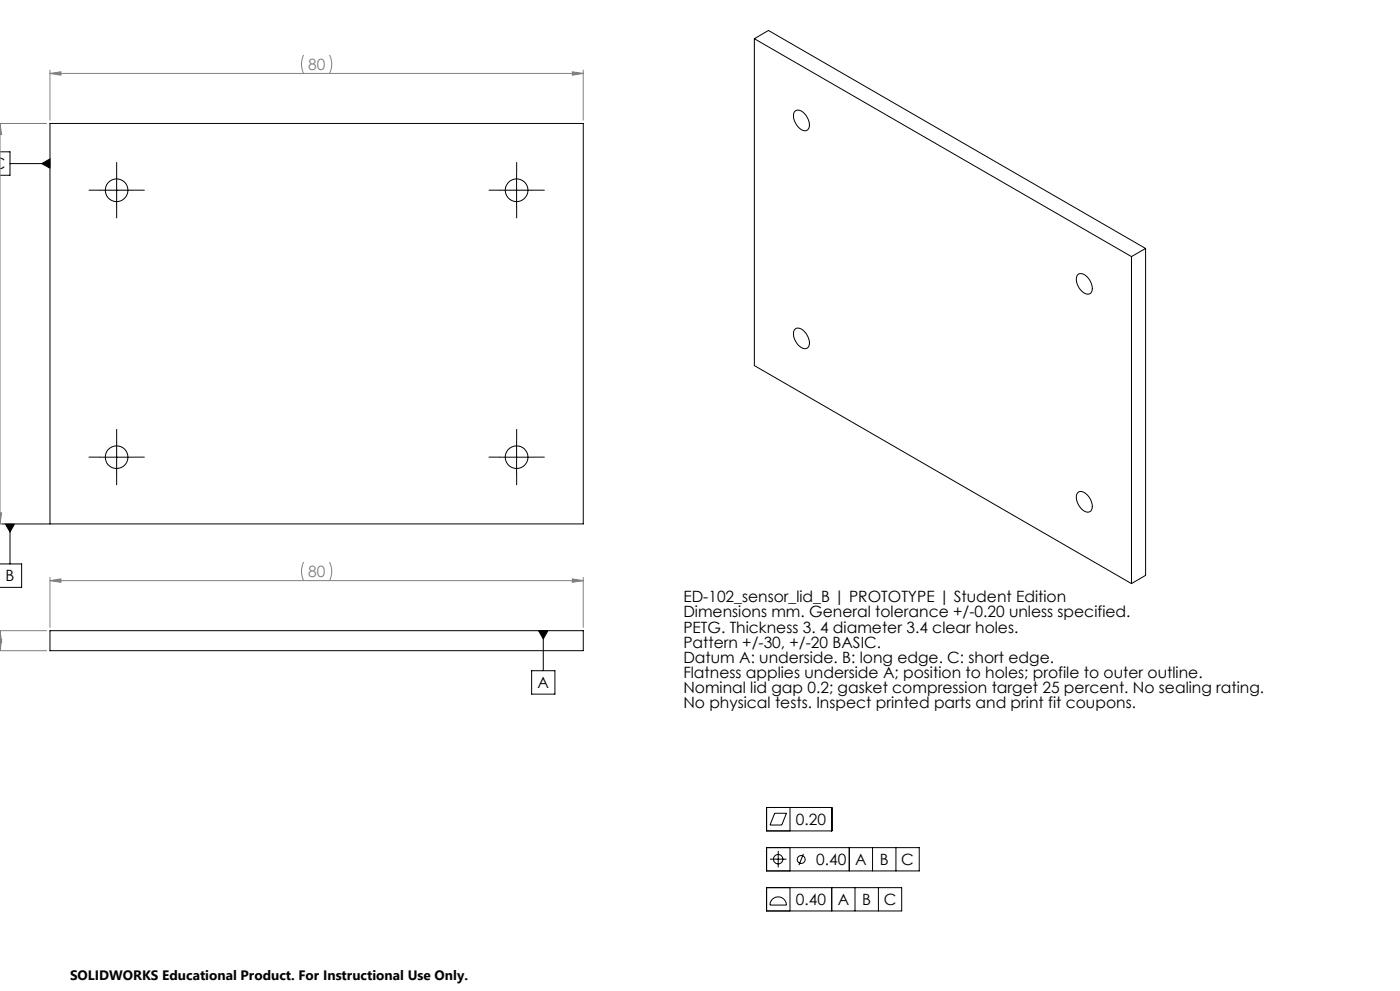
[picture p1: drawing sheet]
<svg xmlns="http://www.w3.org/2000/svg" width="420mm" height="297mm" viewBox="0 0 420 297" stroke-linecap="round" stroke-linejoin="round" font-family="sans-serif">
<g fill="none" stroke="#000" stroke-width=".3">
<path d="M226.3 11.6l113.1 65.3M226.3 11.6l4.2-2.5 113.2 65.4M226.3 11.6v98l113.1 65.3M238.3 33.5a1.81 1.81 0 0 1 3 .5 4.2 4.2 0 0 1 1.1 4.8 1.78 1.78 0 0 1-2.6-.4 4.6 4.6 0 0 1-1.5-4.9zM0 45.5h3v7h-3M3 49h12M12.5 49l2.5-1.4v2.8zM30 57h10M35 52v10M150 57h10M155 52v10M339.4 76.9v98"/>
<path d="M343.7 74.5v97.9l-4.3 2.5M343.7 74.5l-4.3 2.4M238.3 98.8a1.81 1.81 0 0 1 3 .5 4.2 4.2 0 0 1 1.1 4.8 1.86 1.86 0 0 1-2.6-.4 4.6 4.6 0 0 1-1.5-4.9zM323.2 82.5a1.84 1.84 0 0 1 2.9 .4 4.3 4.3 0 0 1 1.2 4.9 2.49 2.49 0 0 1-3.5-1.4l-.6-1.2-.3-1.2zM30 137h10M35 132v10M150 137h10M155 132v10M.6 157h174.4v-120h-160v120M1.6 157h2.8l-1.4 2.5zM3 157v12M323.5 147.5a2.87 2.87 0 0 1 3.5 1.8 2.99 2.99 0 0 1 0 4 3.1 3.1 0 0 1-3.5-2.1l-.6-1.9a2.02 2.02 0 0 1 .6-1.8z"/>
<path d="M0 169h6.5v7h-6.5M15 189h160v6h-160zM161.6 189h2.8l-1.4 2.5zM163 189v12M159.5 201h7v7h-7zM230 242h19.5v7h-19.5zM230 254h45.8v7h-45.8zM231 257.5h4.9M232.4 243.7h3.5l-1.4 3.6h-3.5zM233.5 255v5M237 242v7M237 254v7"/>
<path d="M241 255.9l-1.3 3.4M254.8 254v7M261.8 254v7M268.8 254v7M230 266h40.5v7h-40.5zM231.6 269.6a2.48 2.48 0 0 1 2.7-.6 2.48 2.48 0 0 1 1.6 2.2h-4.9l.1-.8zM237 266v7M249.5 266v7M256.5 266v7M263.5 266v7"/>
<circle cx="35" cy="57" r="3.4"/>
<circle cx="155" cy="57" r="3.4"/>
<circle cx="35" cy="137" r="3.4"/>
<circle cx="155" cy="137" r="3.4"/>
<circle cx="233.5" cy="257.5" r="1.41"/>
<circle cx="240.4" cy="257.6" r="1.18"/>
</g>
<g fill="none" stroke="#808080" stroke-width=".3">
<path d="M91.1 16.5a6.4 6.4 0 0 0 0 5.5M98.8 16.5a6.1 6.1 0 0 1 0 5.5M-.1 37h14.1M0 37l.5 3.3h-.6M0 37v.3M0 37v120M15 22l3.3-.5v1zM15 21v15M15 22h160M171.7 21.5l3.3 .5-3.3 .5zM175 21v15M-.1 93.1h.1"/>
<path d="M0 100.9h.1M-.1 157h14.1M-.1 156.7l.1 .3M0 153.7h.5l-.5 3.3M15 174l3.3-.5v1zM15 173v15M15 174h160M91.1 168.4a6.4 6.4 0 0 0 0 5.6M98.8 168.4a6.1 6.1 0 0 1 0 5.6M171.7 173.5l3.3 .5-3.3 .5zM175 173v15M-.1 195h14.1"/>
<path d="M-.1 189h14.1M-.1 189.4h.1M-.1 194.7l.1 .3M0 191.7h.5l-.5 3.3M0 189l.5 3.3h-.6M0 194.6h.1M0 189v.4M0 189v6"/>
</g>
<g fill="none" stroke="#000" stroke-width=".3" stroke-dasharray="15.2 1.3 1.3 1.3" stroke-linecap="butt">
<path d="M30 57h-3.4M35 52v-3.4M40 57h3.4M150 57h-3.4M155 52v-3.4M160 57h3.4M35 62v3.4M155 62v3.4M30 137h-3.4M35 132v-3.4M40 137h3.4M150 137h-3.4"/>
<path d="M155 132v-3.4M160 137h3.4M35 142v3.4M155 142v3.4"/>
</g>
<path d="M1.6 157l1.4 2.5 1.4-2.5zM12.5 49l2.5 1.4v-2.8zM161.6 189l1.4 2.5 1.4-2.5z" fill="#000"/>
<g fill="#808080">
<path d="M171.7 21.5l3.3 .5-3.3 .5zM15 22l3.3-.5v1zM171.7 173.5l3.3 .5-3.3 .5zM15 174l3.3-.5v1z"/>
<path d="M-.1 191.7h.6l-.5 3.3zM0 189l.5 3.3h-.6z"/>
<path d="M0 37l.5 3.3h-.6zM-.1 153.7h.6l-.5 3.3z"/>
</g>
<g font-size="4.7" fill="#808080">
<text x="92.4" y="21">80</text>
<text x="92.4" y="173">80</text>
</g>
<g font-size="4.7">
<text x="1.7" y="174.3">B</text>
<text x="205" y="180.5">ED-102_sensor_lid_B | PROTOTYPE | Student Edition</text>
<text x="205" y="185">Dimensions mm. General tolerance +/-0.20 unless specified.</text>
<text x="205" y="189.6">PETG. Thickness 3. 4 diameter 3.4 clear holes.</text>
<text x="205" y="194.1">Pattern +/-30, +/-20 BASIC.</text>
<text x="205" y="198.6">Datum A: underside. B: long edge. C: short edge.</text>
<text x="205" y="203.1">Flatness applies underside A; position to holes; profile to outer outline.</text>
<text x="161.3" y="206.3">A</text>
<text x="205" y="207.7">Nominal lid gap 0.2; gasket compression target 25 percent. No sealing rating.</text>
<text x="205" y="212.2">No physical tests. Inspect printed parts and print fit coupons.</text>
<text x="238.7" y="247.3">0.20</text>
<text x="244.9" y="259.3">0.40</text>
<text x="256.6" y="259.3">A</text>
<text x="263.9" y="259.3">B</text>
<text x="270.4" y="259.3">C</text>
<text x="238.7" y="271.3">0.40</text>
<text x="251.3" y="271.3">A</text>
<text x="258.7" y="271.3">B</text>
<text x="265.1" y="271.3">C</text>
</g>
<text font-size="4.1" x="21" y="293.7">SOLIDWORKS Educational Product. For Instructional Use Only.</text>
</svg>
